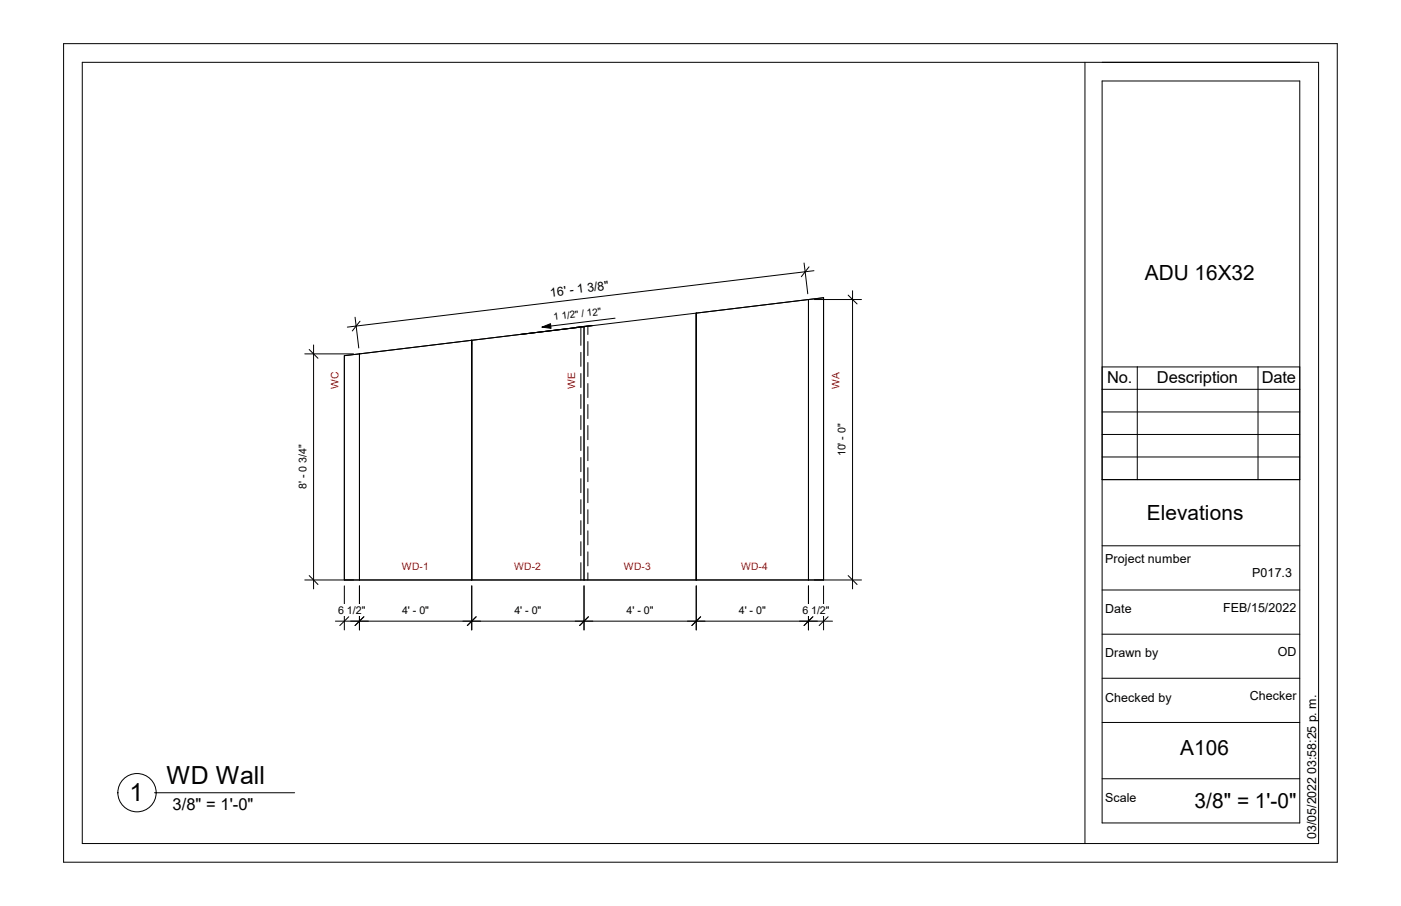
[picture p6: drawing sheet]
<svg xmlns="http://www.w3.org/2000/svg" width="432mm" height="279mm" viewBox="0 0 432 279" stroke-linecap="round" stroke-linejoin="round" font-family="sans-serif">
<g fill="none" stroke="#000" stroke-width=".31">
<path d="M214.6 96.6l-34.6 4.2M214.6 96.6v82.3M249.2 92.4l4.6-.6v87.1h-147.7v-69.2l4.7-.6M249.2 92.4v86.5M249.2 92.4l-34.6 4.2M110.8 109.1v69.8M145.4 104.9v74M145.4 104.9h.1M145.4 106h.1M177.8 100.9l4.7-.5zM179 101.2v5.3M179 108.7v4.3"/>
<path d="M179 115.2v4.3M180 100.8l-69.2 8.3M180 100.8v78.1M181.2 100.9v2.3M181.2 105.3v4.3M181.2 111.8v4.3M181.2 118.3v4.3M179 121.7v4.3M179 128.1v4.4M179 134.6v4.3M181.2 124.8v4.3M181.2 131.2v4.4"/>
<path d="M181.2 137.8v4.3M179 141.1v4.4M179 147.6v4.3M179 154.1v4.3M181.2 144.2v4.3M181.2 150.7v4.3M181.2 157.2v4.3M179 160.6v4.3M179 167v4.4M179 173.5v5.4M181.2 163.7v4.3M181.2 170.2v4.3"/>
<path d="M181.2 176.7v2.2"/>
</g>
<g fill="#fff">
<path d="M123.9 172.9h5.4v3.6h-5.4z"/>
<path d="M129.3 172.9h1.1v3.6h-1.1z"/>
<path d="M130.4 172.9h1.7v3.6h-1.7z"/>
<path d="M158.5 172.9h5.4v3.6h-5.4z"/>
<path d="M163.9 172.9h1.1v3.6h-1.1z"/>
<path d="M165 172.9h1.7v3.6h-1.7z"/>
<path d="M192.3 172.9h5.4v3.6h-5.4z"/>
<path d="M197.7 172.9h1.1v3.6h-1.1z"/>
<path d="M198.8 172.9h1.8v3.6h-1.8z"/>
<path d="M228.4 172.9h5.4v3.6h-5.4z"/>
<path d="M233.8 172.9h1.1v3.6h-1.1z"/>
<path d="M234.9 172.9h1.7v3.6h-1.7z"/>
</g>
<path d="M108.1 191.6h40M110.8 180.7v13.6M112.1 190.2l-2.7 2.7M145.4 180.7v13.6M146.7 190.2l-2.7 2.7" fill="none" stroke="#000" stroke-width=".31"/>
<path d="M123.9 186.3h8.3v3.7h-8.3z" fill="#fff"/>
<path d="M142.7 191.6h40M145.4 180.7v13.6M146.8 190.2l-2.7 2.7M180 180.7v13.6M181.4 190.2l-2.8 2.7" fill="none" stroke="#000" stroke-width=".31"/>
<path d="M158.5 186.3h8.3v3.7h-8.3z" fill="#fff"/>
<path d="M177.3 191.6h40M180 180.7v13.6M181.4 190.2l-2.8 2.7M214.6 180.7v13.6M215.9 190.2l-2.7 2.7" fill="none" stroke="#000" stroke-width=".31"/>
<path d="M193.1 186.3h8.3v3.7h-8.3z" fill="#fff"/>
<path d="M211.9 191.6h40M214.6 180.7v13.6M215.9 190.2l-2.7 2.7M249.2 180.7v13.6M250.5 190.2l-2.7 2.7" fill="none" stroke="#000" stroke-width=".31"/>
<g fill="#fff">
<path d="M227.7 186.3h8.3v3.7h-8.3z"/>
<path d="M170.3 95.5l14.7-1.7 .5 4.3-14.6 1.7z"/>
</g>
<path d="M167 100.9l2.7-1.1 .1 1.5z" fill="#000" stroke="#000" stroke-width=".31"/>
<path d="M189.6 98.1l-22.6 2.8M251 92.4h14.5M261.4 91l2.8 2.7M262.8 89.7v91.9M251 178.9h14.5M261.4 177.5l2.8 2.8" fill="none" stroke="#000" stroke-width=".31"/>
<g fill="#fff">
<path d="M257.5 130.6h3.8v10.2h-3.8z"/>
<path d="M101.4 114.6h3.6v5.4h-3.6z"/>
<path d="M255.8 114.7h3.6v5.3h-3.6z"/>
<path d="M174.4 114.7h3.6v5.3h-3.6z"/>
</g>
<path d="M103.4 191.6h10.1M106.1 180.7v13.6M107.5 190.2l-2.8 2.7M110.8 180.7v13.6M112.1 190.2l-2.7 2.7" fill="none" stroke="#000" stroke-width=".31"/>
<path d="M104.2 186.3h8.4v3.7h-8.4z" fill="#fff"/>
<path d="M246.4 191.6h10.2M249.2 180.7v13.6M250.5 190.2l-2.7 2.7M253.8 180.7v13.6M255.2 190.2l-2.7 2.7" fill="none" stroke="#000" stroke-width=".31"/>
<path d="M247.3 186.3h8.4v3.7h-8.4z" fill="#fff"/>
<path d="M93.9 109.1h15.1M95.3 107.8l2.7 2.7M96.6 106.4v75.2M93.9 178.9h15.1M95.3 177.5l2.7 2.8" fill="none" stroke="#000" stroke-width=".31"/>
<path d="M91.4 137.1h3.8v13.8h-3.8z" fill="#fff"/>
<path d="M109.4 97.8l.4 2.7M111 99.1l-1.2 1.4M247.8 81.1l1.2 9.5M249.3 82.3l-2.3 3M250.9 83.5l-143.8 17.4M109.8 100.5l-1.2 1.6M109.8 100.5l.8 6.8" fill="none" stroke="#000" stroke-width=".31"/>
<path d="M169.2 87.5l18.1-2.2 .6 5.3-18 2.2z" fill="#fff"/>
<path d="M19.6 13.5h392.6v252.4h-392.6zM25.4 19.2h381v240.9h-381zM334.4 19.2v240.9M339.7 25h60.9v228.8h-60.9zM339.7 147.9h60.9M339.7 168.3h60.9M339.7 181.9h60.9M339.7 195.6h60.9M339.7 209.2h60.9M339.7 222.8h60.9M339.7 240.2h60.9" fill="none" stroke="#000" stroke-width=".31"/>
<g fill="#fff">
<path d="M340.7 243.9h9.6v4.3h-9.6z"/>
<path d="M340.7 212.9h20.4v4.4h-20.4z"/>
<path d="M340.7 199.3h16.3v4.3h-16.3z"/>
<path d="M340.7 185.7h8.1v4.3h-8.1z"/>
<path d="M340.7 170.3h26.4v4.3h-26.4z"/>
</g>
<g fill="none" stroke="#000" stroke-width=".31">
<path d="M339.7 113.2h60.9v34.7h-60.9zM350.5 113.2v34.7M387.7 113.2v34.7M339.7 134h60.9M339.7 127h60.9M339.7 120.1h60.9M339.7 140.9h60.9M47.6 244.5h43.2"/>
<circle cx="42.2" cy="244.5" r="5.9"/>
</g>
<g font-size="7.7">
<text x="51.3" y="241.7">WD Wall</text>
<text x="39.9" y="247.1">1</text>
</g>
<g font-size="6.4">
<text x="352.8" y="86.3">ADU 16X32</text>
<text x="353.5" y="160.4">Elevations</text>
<text x="363.7" y="232.8">A106</text>
<text x="368.2" y="249.1">3/8&quot; = 1'-0&quot;</text>
</g>
<g font-size="5.1">
<text x="341.2" y="118.2">No.</text>
<text x="356.6" y="118.2">Description</text>
<text x="388.9" y="118.2">Date</text>
<text x="53.2" y="249.9">3/8&quot; = 1'-0&quot;</text>
</g>
<g font-size="3.8">
<text x="169.7" y="91.5" transform="rotate(-7 169.7 91.5)">16' - 1 3/8&quot;</text>
<text x="340.7" y="173.7">Project number</text>
<text x="386" y="177.8">P017.3</text>
<text x="340.7" y="189.1">Date</text>
<text x="377" y="188.6">FEB/15/2022</text>
<text x="340.7" y="202.7">Drawn by</text>
<text x="393.9" y="202.2">OD</text>
<text x="385.2" y="215.8">Checker</text>
<text x="340.7" y="216.4">Checked by</text>
<text x="340.7" y="247.4">Scale</text>
<text x="405.7" y="258.7" transform="rotate(-90 405.7 258.7)">03/05/2022 03:58:25 p. m.</text>
</g>
<g font-size="3.3">
<text x="260.6" y="140.7" transform="rotate(-90 260.6 140.7)">10' - 0&quot;</text>
<text x="94.4" y="150.9" transform="rotate(-90 94.4 150.9)">8' - 0 3/4&quot;</text>
<text x="104.2" y="189.3">6 1/2&quot;</text>
<text x="123.9" y="189.3">4' - 0&quot;</text>
<text x="158.5" y="189.3">4' - 0&quot;</text>
<text x="193.1" y="189.3">4' - 0&quot;</text>
<text x="227.7" y="189.3">4' - 0&quot;</text>
<text x="247.3" y="189.3">6 1/2&quot;</text>
</g>
<g font-size="3.2" fill="#f00">
<text x="104.3" y="120" transform="rotate(-90 104.3 120)">WC</text>
<text x="177.3" y="120" transform="rotate(-90 177.3 120)">WE</text>
<text x="258.7" y="120" transform="rotate(-90 258.7 120)">WA</text>
<text x="123.9" y="175.7">WD</text>
<text x="129.3" y="175.7">-</text>
<text x="130.4" y="175.7">1</text>
<text x="158.5" y="175.7">WD</text>
<text x="163.9" y="175.7">-</text>
<text x="165" y="175.7">2</text>
<text x="192.3" y="175.7">WD</text>
<text x="197.7" y="175.7">-</text>
<text x="198.8" y="175.7">3</text>
<text x="228.4" y="175.7">WD</text>
<text x="233.8" y="175.7">-</text>
<text x="234.9" y="175.7">4</text>
</g>
<g font-size="3.1">
<text x="170.7" y="98.8" transform="rotate(-7 170.7 98.8)">1</text>
<text x="173.3" y="98.5" transform="rotate(-7 173.3 98.5)">1/2&quot; / 12&quot;</text>
</g>
</svg>
